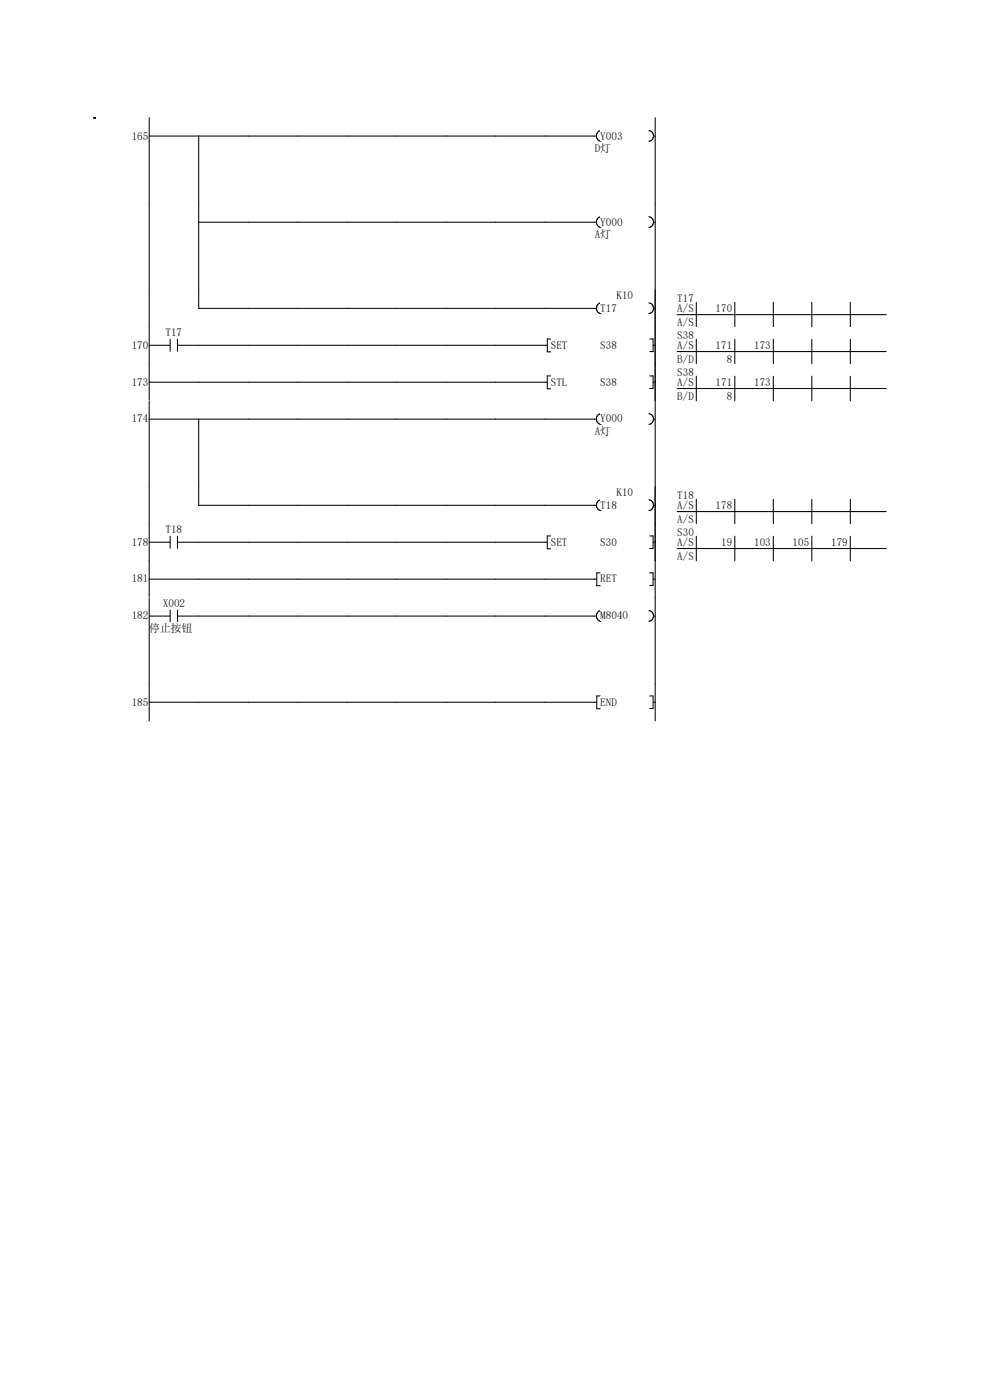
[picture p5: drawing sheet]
<svg xmlns="http://www.w3.org/2000/svg" width="210mm" height="297mm" viewBox="0 0 210 297" stroke-linecap="round" stroke-linejoin="round" font-family="sans-serif">
<path d="M31.6 28.9h94.9M31.6 25v18.3M42.2 28.9v14.4M127.5 27.7a1.16 1.16 0 0 0-1 1.1 1.16 1.16 0 0 0 1 1.2" fill="none" stroke="#070000" stroke-width=".22"/>
<path d="M127.3 27.6h4.8v2.3h-4.8z" fill="#fff"/>
<path d="M137.7 27.7a1.15 1.15 0 0 1 1 1.1 1.15 1.15 0 0 1-1 1.2M138.6 28.9h.4" fill="none" stroke="#070000" stroke-width=".22"/>
<path d="M126.2 30.2h3.5v2.3h-3.5z" fill="#fff"/>
<path d="M139 25v18.3" fill="none" stroke="#070000" stroke-width=".22"/>
<path d="M20 43.3h106.2v18.3h-106.2z" fill-rule="evenodd" fill="#fff"/>
<path d="M126.2 43.3h12.8v18.3h-12.8z" fill="#fff"/>
<path d="M31.6 43.3v18.2M42.2 47.1h84.3M42.2 43.3v18.2M127.5 46a1.16 1.16 0 0 0-1 1.1 1.16 1.16 0 0 0 1 1.2" fill="none" stroke="#070000" stroke-width=".22"/>
<path d="M127.3 45.8h4.8v2.4h-4.8z" fill="#fff"/>
<path d="M137.7 46a1.15 1.15 0 0 1 1 1.1 1.15 1.15 0 0 1-1 1.2M138.6 47.1h.4" fill="none" stroke="#070000" stroke-width=".22"/>
<path d="M126.2 48.5h3.5v2.3h-3.5z" fill="#fff"/>
<path d="M139 43.3v18.2" fill="none" stroke="#070000" stroke-width=".22"/>
<path d="M20 61.6h168v7.8h-168z" fill-rule="evenodd" fill="#fff"/>
<path d="M31.6 61.5v7.9M42.2 61.5v3.9h84.3M127.5 64.3a1.16 1.16 0 0 0-1 1.1 1.16 1.16 0 0 0 1 1.1" fill="none" stroke="#070000" stroke-width=".22"/>
<g fill="#fff">
<path d="M130.8 61.6h3.5v2.3h-3.5z"/>
<path d="M127.3 64.1h3.6v2.4h-3.6z"/>
</g>
<path d="M137.7 64.3a1.15 1.15 0 0 1 1 1.1 1.15 1.15 0 0 1-1 1.1M138.6 65.4h.4M139 61.5v7.9M143.7 66.8h44.3M147.7 64.1v5.3M155.9 64.1v5.3M164 64.1v5.3M172.2 64.1v5.3M180.4 64.1v5.3" fill="none" stroke="#070000" stroke-width=".22"/>
<g fill="#fff">
<path d="M143.7 62.1h3.6v2.3h-3.6z"/>
<path d="M143.7 64.1h3.6v2.4h-3.6z"/>
<path d="M143.7 67.3h3.6v2.3h-3.6z"/>
<path d="M148.3 64.1h7.1v2.4h-7.1z"/>
</g>
<path d="M139 61.5v7.9" fill="none" stroke="#070000" stroke-width=".22"/>
<g fill="#fff">
<path d="M20 69.4h119v7.8h-119z" fill-rule="evenodd"/>
<path d="M139 69.4h49v7.8h-49zM27.9 72h3.6v2.3h-3.6z" fill-rule="evenodd"/>
</g>
<path d="M35.1 69.4h3.6v2.3h-3.6z" fill="#fff"/>
<path d="M31.6 73.3h4.5M31.6 69.4v7.8M36.1 72v2.5M37.7 73.3h78.4M37.7 72v2.5M116.8 71.9h-.7v2.7h.7" fill="none" stroke="#070000" stroke-width=".22"/>
<g fill="#fff">
<path d="M116.8 72h3.6v2.3h-3.6z"/>
<path d="M127.3 72h3.6v2.3h-3.6z"/>
</g>
<path d="M137.8 71.9h.7v2.7h-.7M138.5 73.3h.5M139 69.4v7.8M143.7 74.6h44.3M147.7 72v5.2M155.9 72v5.2M164 72v5.2M172.2 72v5.2M180.4 72v5.2" fill="none" stroke="#070000" stroke-width=".22"/>
<g fill="#fff">
<path d="M143.7 69.9h3.6v2.4h-3.6z"/>
<path d="M143.7 72h3.6v2.3h-3.6z"/>
<path d="M143.7 75.1h3.6v2.3h-3.6z"/>
<path d="M148.3 72h7.1v2.3h-7.1z"/>
<path d="M156.4 72h7.2v2.3h-7.2z"/>
<path d="M148.3 75.1h7.1v2.3h-7.1z"/>
</g>
<path d="M139 69.4v7.8" fill="none" stroke="#070000" stroke-width=".22"/>
<g fill="#fff">
<path d="M20 77.2h119v7.8h-119z" fill-rule="evenodd"/>
<path d="M139 77.2h49v7.8h-49zM27.9 79.8h3.6v2.3h-3.6z" fill-rule="evenodd"/>
</g>
<path d="M31.6 77.2v7.8M116.8 79.8h-.7v2.7h.7M31.6 81.1h84.5" fill="none" stroke="#070000" stroke-width=".22"/>
<g fill="#fff">
<path d="M116.8 79.8h3.6v2.3h-3.6z"/>
<path d="M127.3 79.8h3.6v2.3h-3.6z"/>
</g>
<path d="M137.8 79.8h.7v2.6h-.7M139 77.2v7.8M147.7 79.8v5.2M155.9 79.8v5.2M164 79.8v5.2M172.2 79.8v5.2M180.4 79.8v5.2M138.5 81.1h.5M143.7 82.4h44.3" fill="none" stroke="#070000" stroke-width=".22"/>
<g fill="#fff">
<path d="M143.7 77.8h3.6v2.3h-3.6z"/>
<path d="M143.7 79.8h3.6v2.3h-3.6z"/>
<path d="M143.7 82.9h3.6v2.4h-3.6z"/>
<path d="M148.3 79.8h7.1v2.3h-7.1z"/>
<path d="M156.4 79.8h7.2v2.3h-7.2z"/>
<path d="M148.3 82.9h7.1v2.4h-7.1z"/>
</g>
<path d="M139 77.2v7.8" fill="none" stroke="#070000" stroke-width=".22"/>
<g fill="#fff">
<path d="M20 85h106.2v18.3h-106.2z" fill-rule="evenodd"/>
<path d="M126.2 85h12.8v18.3h-12.8zM27.9 87.6h3.6v2.4h-3.6z" fill-rule="evenodd"/>
</g>
<path d="M31.6 88.9h94.9M31.6 85v18.3M42.2 88.9v14.4M127.5 87.8a1.16 1.16 0 0 0-1 1.1 1.16 1.16 0 0 0 1 1.1" fill="none" stroke="#070000" stroke-width=".22"/>
<path d="M127.3 87.6h4.8v2.4h-4.8z" fill="#fff"/>
<path d="M137.7 87.8a1.15 1.15 0 0 1 1 1.1 1.15 1.15 0 0 1-1 1.1M138.6 88.9h.4" fill="none" stroke="#070000" stroke-width=".22"/>
<path d="M126.2 90.3h3.5v2.3h-3.5z" fill="#fff"/>
<path d="M139 85v18.3" fill="none" stroke="#070000" stroke-width=".22"/>
<path d="M20 103.3h168v7.9h-168z" fill-rule="evenodd" fill="#fff"/>
<path d="M31.6 103.3v7.8M42.2 103.3v3.9h84.3M127.5 106a1.16 1.16 0 0 0-1 1.2 1.16 1.16 0 0 0 1 1.1" fill="none" stroke="#070000" stroke-width=".22"/>
<g fill="#fff">
<path d="M130.8 103.3h3.5v2.3h-3.5z"/>
<path d="M127.3 105.9h3.6v2.3h-3.6z"/>
</g>
<path d="M137.7 106a1.15 1.15 0 0 1 1 1.2 1.15 1.15 0 0 1-1 1.1M138.6 107.2h.4M139 103.3v7.8M143.7 108.5h44.3M147.7 105.9v5.2M155.9 105.9v5.2M164 105.9v5.2M172.2 105.9v5.2M180.4 105.9v5.2" fill="none" stroke="#070000" stroke-width=".22"/>
<g fill="#fff">
<path d="M143.7 103.9h3.6v2.3h-3.6z"/>
<path d="M143.7 105.9h3.6v2.3h-3.6z"/>
<path d="M143.7 109.1h3.6v2.3h-3.6z"/>
<path d="M148.3 105.9h7.1v2.3h-7.1z"/>
</g>
<path d="M139 103.3v7.8" fill="none" stroke="#070000" stroke-width=".22"/>
<g fill="#fff">
<path d="M20 111.2h119v7.8h-119z" fill-rule="evenodd"/>
<path d="M139 111.2h49v7.8h-49zM27.9 113.7h3.6v2.4h-3.6z" fill-rule="evenodd"/>
</g>
<path d="M35.1 111.2h3.6v2.3h-3.6z" fill="#fff"/>
<path d="M31.6 115h4.5M31.6 111.1v7.9M36.1 113.8v2.5M37.7 115h78.4M37.7 113.8v2.5M116.8 113.7h-.7v2.7h.7" fill="none" stroke="#070000" stroke-width=".22"/>
<g fill="#fff">
<path d="M116.8 113.7h3.6v2.4h-3.6z"/>
<path d="M127.3 113.7h3.6v2.4h-3.6z"/>
</g>
<path d="M137.8 113.7h.7v2.7h-.7M138.5 115h.5M139 111.1v7.9M143.7 116.4h44.3M147.7 113.8v5.2M155.9 113.8v5.2M164 113.8v5.2M172.2 113.8v5.2M180.4 113.8v5.2" fill="none" stroke="#070000" stroke-width=".22"/>
<g fill="#fff">
<path d="M143.7 111.7h3.6v2.3h-3.6z"/>
<path d="M143.7 113.7h3.6v2.4h-3.6z"/>
<path d="M143.7 116.9h3.6v2.3h-3.6z"/>
<path d="M148.3 113.7h7.1v2.4h-7.1z"/>
<path d="M156.4 113.7h7.2v2.4h-7.2z"/>
<path d="M164.6 113.7h7.1v2.4h-7.1z"/>
<path d="M172.8 113.7h7.1v2.4h-7.1z"/>
</g>
<path d="M139 111.1v7.9" fill="none" stroke="#070000" stroke-width=".22"/>
<g fill="#fff">
<path d="M20 119h106.2v7.8h-106.2z" fill-rule="evenodd"/>
<path d="M126.2 119h12.8v7.8h-12.8zM27.9 121.6h3.6v2.3h-3.6z" fill-rule="evenodd"/>
</g>
<path d="M31.6 119v7.8M31.6 122.9h95M127.3 121.5h-.7v2.8h.7" fill="none" stroke="#070000" stroke-width=".22"/>
<path d="M127.3 121.6h3.6v2.3h-3.6z" fill="#fff"/>
<path d="M139 119v7.8M137.8 121.5h.7v2.7h-.7M138.5 122.9h.5" fill="none" stroke="#070000" stroke-width=".22"/>
<g fill="#fff">
<path d="M20 126.8h106.2v18.3h-106.2z" fill-rule="evenodd"/>
<path d="M126.2 126.8h12.8v18.3h-12.8zM27.9 129.4h3.6v2.3h-3.6z" fill-rule="evenodd"/>
</g>
<path d="M34.5 126.8h4.8v2.4h-4.8z" fill="#fff"/>
<path d="M31.6 130.7h4.5M36.1 129.4v2.6M37.7 130.7h4.5M37.7 129.4v2.6" fill="none" stroke="#070000" stroke-width=".22"/>
<path d="M31.7 132h9.2v2.4h-9.2z" fill="#fff"/>
<path d="M31.6 126.8v18.3M42.2 130.7h84.3M127.5 129.5a1.16 1.16 0 0 0-1 1.2 1.16 1.16 0 0 0 1 1.1" fill="none" stroke="#070000" stroke-width=".22"/>
<path d="M127.3 129.4h6v2.3h-6z" fill="#fff"/>
<path d="M137.7 129.5a1.15 1.15 0 0 1 1 1.2 1.15 1.15 0 0 1-1 1.1M138.6 130.7h.4M139 126.8v18.3" fill="none" stroke="#070000" stroke-width=".22"/>
<g fill="#fff">
<path d="M20 145.1h106.2v7.9h-106.2z" fill-rule="evenodd"/>
<path d="M126.2 145.1h12.8v7.9h-12.8zM27.9 147.7h3.6v2.3h-3.6z" fill-rule="evenodd"/>
</g>
<path d="M31.6 149h95M31.6 145.1v7.8M127.3 147.6h-.7v2.8h.7" fill="none" stroke="#070000" stroke-width=".22"/>
<path d="M127.3 147.7h3.6v2.3h-3.6z" fill="#fff"/>
<path d="M20 25h.1M137.8 147.6h.7v2.7h-.7M138.5 149h.5M139 145.1v7.8" fill="none" stroke="#070000" stroke-width=".22"/>
<g font-size="2.3">
<text x="27.9" y="29.6">165</text>
<text x="127.3" y="29.6">Y003</text>
<text x="126.2" y="32.2">D灯</text>
<text x="127.3" y="47.8">Y000</text>
<text x="126.2" y="50.5">A灯</text>
<text x="130.8" y="63.5">K10</text>
<text x="143.7" y="64.1">T17</text>
<text x="35.1" y="71.4">T17</text>
<text x="127.3" y="66.1">T17</text>
<text x="143.7" y="66.1">A/S</text>
<text x="143.7" y="69.3">A/S</text>
<text x="143.7" y="71.9">S38</text>
<text x="151.8" y="66.1">170</text>
<text x="27.9" y="74">170</text>
<text x="116.8" y="74">SET</text>
<text x="127.3" y="74">S38</text>
<text x="143.7" y="74">A/S</text>
<text x="143.7" y="77.1">B/D</text>
<text x="151.8" y="74">171</text>
<text x="154.2" y="77.1">8</text>
<text x="160" y="74">173</text>
<text x="27.9" y="81.8">173</text>
<text x="116.8" y="81.8">STL</text>
<text x="127.3" y="81.8">S38</text>
<text x="143.7" y="79.8">S38</text>
<text x="143.7" y="81.8">A/S</text>
<text x="151.8" y="81.8">171</text>
<text x="160" y="81.8">173</text>
<text x="27.9" y="89.6">174</text>
<text x="127.3" y="89.6">Y000</text>
<text x="143.7" y="84.9">B/D</text>
<text x="154.2" y="84.9">8</text>
<text x="126.2" y="92.2">A灯</text>
<text x="127.3" y="107.9">T18</text>
<text x="130.8" y="105.3">K10</text>
<text x="143.7" y="105.9">T18</text>
<text x="143.7" y="107.9">A/S</text>
<text x="151.8" y="107.9">178</text>
<text x="35.1" y="113.2">T18</text>
<text x="143.7" y="111">A/S</text>
<text x="143.7" y="113.7">S30</text>
<text x="27.9" y="115.7">178</text>
<text x="116.8" y="115.7">SET</text>
<text x="127.3" y="115.7">S30</text>
<text x="143.7" y="115.7">A/S</text>
<text x="143.7" y="118.9">A/S</text>
<text x="153" y="115.7">19</text>
<text x="160" y="115.7">103</text>
<text x="168.1" y="115.7">105</text>
<text x="176.3" y="115.7">179</text>
<text x="27.9" y="123.6">181</text>
<text x="127.3" y="123.6">RET</text>
<text x="27.9" y="131.4">182</text>
<text x="34.5" y="128.8">X002</text>
<text x="127.3" y="131.4">M8040</text>
<text x="31.7" y="134">停止按钮</text>
<text x="27.9" y="149.7">185</text>
<text x="127.3" y="149.7">END</text>
</g>
</svg>
